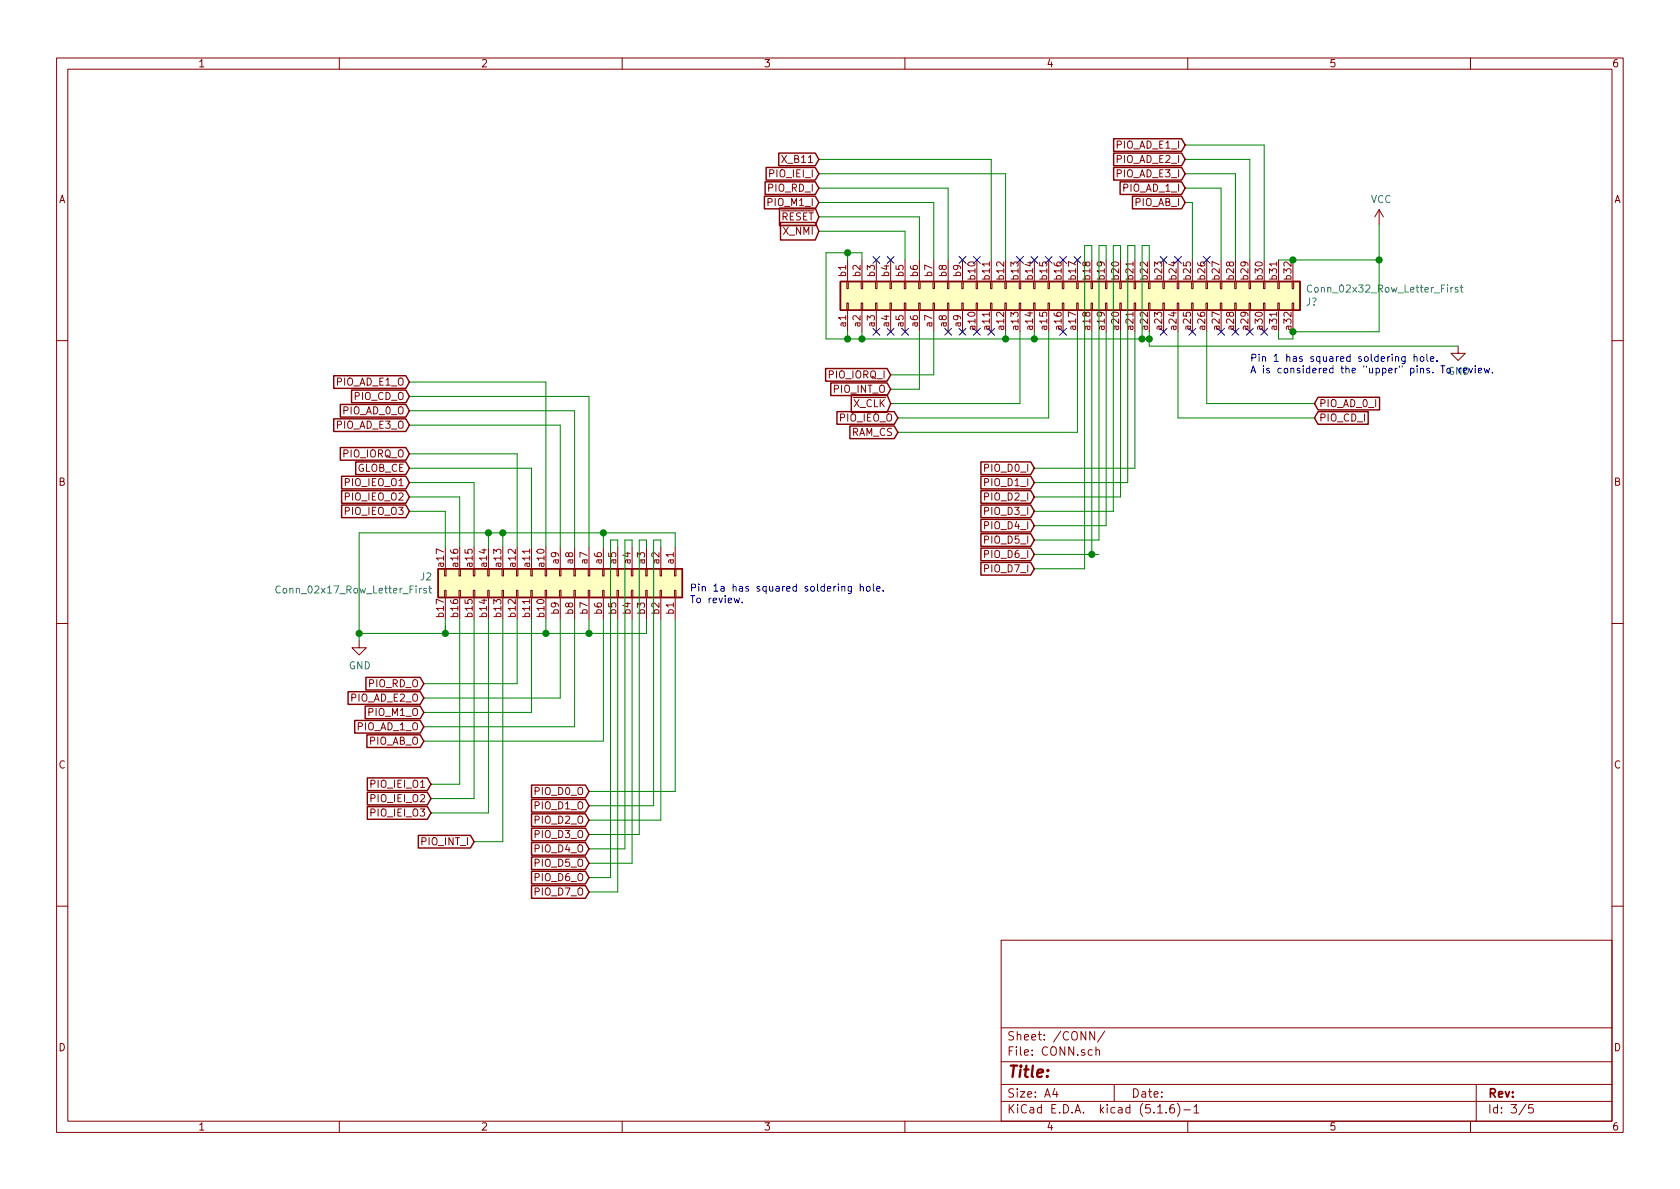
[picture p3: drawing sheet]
EESchema Schematic File Version 4
EELAYER 30 0
EELAYER END
$Descr A4 11693 8268
encoding utf-8
Sheet 3 5
Title ""
Date ""
Rev ""
Comp ""
Comment1 ""
Comment2 ""
Comment3 ""
Comment4 ""
$EndDescr
Text Notes 8700 2600 0    50   ~ 0
Pin 1 has squared soldering hole.\nA is considered the "upper" pins. To review.
Text GLabel 6250 3000 0    50   Input ~ 0
RAM_CS
Text GLabel 5700 1500 0    50   Input ~ 0
~RESET
Text Notes 4800 4200 0    50   ~ 0
Pin 1a has squared soldering hole.\nTo review.
Text GLabel 2950 4950 0    50   Input ~ 0
PIO_M1_O
Wire Wire Line
	3700 4300 3700 4950
Wire Wire Line
	3700 4950 2950 4950
$Comp
L power:VCC #PWR02
U 1 1
P 9600 1550
F 0 "#PWR02" H 9600 1400 50  0001 C CNN
F 1 "VCC" H 9615 1723 50  0000 C CNN
F 2 "" H 9600 1550 50  0001 C CNN
F 3 "" H 9600 1550 50  0001 C CNN
	1    9600 1550
	1    0    0    -1  
$EndComp
Text GLabel 2950 5150 0    50   Input ~ 0
PIO_AB_O
Wire Wire Line
	4200 5150 2950 5150
Text GLabel 2850 2750 0    50   Input ~ 0
PIO_CD_O
Text GLabel 5700 1600 0    50   Input ~ 0
~X_NMI
Text GLabel 6200 2800 0    50   Input ~ 0
~X_CLK
Text GLabel 4100 5500 0    50   Input ~ 0
PIO_D0_O
Text GLabel 4100 5600 0    50   Input ~ 0
PIO_D1_O
Text GLabel 4100 5700 0    50   Input ~ 0
PIO_D2_O
Text GLabel 4100 5800 0    50   Input ~ 0
PIO_D3_O
Text GLabel 4100 5900 0    50   Input ~ 0
PIO_D4_O
Text GLabel 4100 6000 0    50   Input ~ 0
PIO_D5_O
Text GLabel 4100 6100 0    50   Input ~ 0
PIO_D6_O
Text GLabel 4100 6200 0    50   Input ~ 0
PIO_D7_O
Wire Wire Line
	4700 4300 4700 5500
Wire Wire Line
	4700 5500 4100 5500
Wire Wire Line
	4600 3800 4600 3750
Wire Wire Line
	4550 3750 4550 5600
Wire Wire Line
	4550 5600 4100 5600
Wire Wire Line
	4600 4300 4600 5700
Wire Wire Line
	4600 5700 4100 5700
Wire Wire Line
	4500 3800 4500 3750
Wire Wire Line
	4450 3750 4450 5800
Wire Wire Line
	4450 5800 4100 5800
Wire Wire Line
	4100 5900 4350 5900
Wire Wire Line
	4350 5900 4350 3750
Wire Wire Line
	4400 3750 4400 3800
Wire Wire Line
	4400 4300 4400 6000
Wire Wire Line
	4400 6000 4100 6000
Wire Wire Line
	4300 3800 4300 3750
Wire Wire Line
	4250 3750 4250 6100
Wire Wire Line
	4250 6100 4100 6100
Wire Wire Line
	4100 6200 4300 6200
Wire Wire Line
	4300 6200 4300 4300
Text GLabel 7200 3450 0    50   Input ~ 0
PIO_D2_I
Text GLabel 7200 3650 0    50   Input ~ 0
PIO_D4_I
Text GLabel 7200 3750 0    50   Input ~ 0
PIO_D5_I
Text GLabel 7200 3850 0    50   Input ~ 0
PIO_D6_I
Text GLabel 7200 3950 0    50   Input ~ 0
PIO_D7_I
Wire Wire Line
	7200 3650 7700 3650
Wire Wire Line
	7200 3750 7650 3750
Wire Wire Line
	7200 3950 7550 3950
Text GLabel 6200 2600 0    50   Input ~ 0
PIO_IORQ_I
Text GLabel 5700 1300 0    50   Input ~ 0
PIO_RD_I
Text GLabel 2850 3150 0    50   Input ~ 0
PIO_IORQ_O
Wire Wire Line
	3600 3150 2850 3150
Text GLabel 2950 4750 0    50   Input ~ 0
PIO_RD_O
Wire Wire Line
	3600 4300 3600 4750
Wire Wire Line
	3600 4750 2950 4750
Text GLabel 5700 1200 0    50   Input ~ 0
PIO_IEI_I
Text GLabel 3000 5450 0    50   Input ~ 0
PIO_IEI_O1
Text GLabel 3000 5550 0    50   Input ~ 0
PIO_IEI_O2
Text GLabel 3000 5650 0    50   Input ~ 0
PIO_IEI_O3
Wire Wire Line
	3000 5450 3200 5450
Wire Wire Line
	3200 4300 3200 5450
Wire Wire Line
	3300 5550 3300 4300
Wire Wire Line
	3000 5550 3300 5550
Wire Wire Line
	3400 4300 3400 5650
Wire Wire Line
	3000 5650 3400 5650
Wire Wire Line
	2850 3550 3100 3550
Text GLabel 2850 3350 0    50   Input ~ 0
PIO_IEO_O1
Text GLabel 2850 3450 0    50   Input ~ 0
PIO_IEO_O2
Text GLabel 2850 3550 0    50   Input ~ 0
PIO_IEO_O3
Wire Wire Line
	3300 3800 3300 3350
Wire Wire Line
	2850 3350 3300 3350
Wire Wire Line
	3200 3800 3200 3450
Wire Wire Line
	2850 3450 3200 3450
Wire Wire Line
	3100 3800 3100 3550
Text GLabel 6250 2900 0    50   Input ~ 0
PIO_IEO_O
Text GLabel 3300 5850 0    50   Input ~ 0
PIO_INT_I
Wire Wire Line
	3500 4300 3500 5850
Wire Wire Line
	3500 5850 3300 5850
Text GLabel 2950 5050 0    50   Input ~ 0
PIO_AD_1_O
Text GLabel 2850 2850 0    50   Input ~ 0
PIO_AD_0_O
Wire Wire Line
	4000 4300 4000 5050
Text GLabel 9150 2800 2    50   Input ~ 0
PIO_AD_0_I
Text GLabel 8250 1300 0    50   Input ~ 0
PIO_AD_1_I
Text GLabel 2850 2650 0    50   Input ~ 0
PIO_AD_E1_O
Text GLabel 2850 2950 0    50   Input ~ 0
PIO_AD_E3_O
Text GLabel 8250 1000 0    50   Input ~ 0
PIO_AD_E1_I
Text GLabel 8250 1200 0    50   Input ~ 0
PIO_AD_E3_I
Text GLabel 8250 1100 0    50   Input ~ 0
PIO_AD_E2_I
Wire Wire Line
	8800 1000 8250 1000
Wire Wire Line
	6500 1400 5700 1400
Text GLabel 5700 1400 0    50   Input ~ 0
PIO_M1_I
Text GLabel 6200 2700 0    50   Input ~ 0
PIO_INT_O
$Comp
L power:GND #PWR?
U 1 1
P 2500 4450
F 0 "#PWR?" H 2500 4200 50  0001 C CNN
F 1 "GND" H 2505 4277 50  0000 C CNN
F 2 "" H 2500 4450 50  0001 C CNN
F 3 "" H 2500 4450 50  0001 C CNN
	1    2500 4450
	1    0    0    -1  
$EndComp
Wire Wire Line
	4300 3750 4250 3750
Wire Wire Line
	4350 3750 4400 3750
Wire Wire Line
	4500 3750 4450 3750
Wire Wire Line
	4600 3750 4550 3750
Wire Wire Line
	4700 3800 4700 3700
Wire Wire Line
	4700 3700 4200 3700
Wire Wire Line
	2500 3700 2500 4400
Wire Wire Line
	4500 4300 4500 4400
Wire Wire Line
	4500 4400 4100 4400
Connection ~ 2500 4400
Wire Wire Line
	2500 4400 2500 4450
Wire Wire Line
	4200 3800 4200 3700
Connection ~ 4200 3700
Wire Wire Line
	4100 4300 4100 4400
Connection ~ 4100 4400
Wire Wire Line
	4100 4400 3800 4400
Wire Wire Line
	4200 3700 3500 3700
Wire Wire Line
	3800 4300 3800 4400
Connection ~ 3800 4400
Wire Wire Line
	3800 4400 3100 4400
Wire Wire Line
	3500 3800 3500 3700
Connection ~ 3500 3700
Wire Wire Line
	3500 3700 3400 3700
Wire Wire Line
	3400 3800 3400 3700
Connection ~ 3400 3700
Wire Wire Line
	3400 3700 2500 3700
$Comp
L Connector_Generic:Conn_02x17_Row_Letter_First J2
U 1 1
P 3900 4000
F 0 "J2" V 3904 3112 50  0000 R CNN
F 1 "Conn_02x17_Row_Letter_First" V 3995 3112 50  0000 R CNN
F 2 "" H 3900 4000 50  0001 C CNN
F 3 "~" H 3900 4000 50  0001 C CNN
	1    3900 4000
	0    1    1    0   
$EndComp
Connection ~ 3100 4400
Wire Wire Line
	3100 4400 2500 4400
Text GLabel 2850 3250 0    50   Input ~ 0
GLOB_CE
Wire Wire Line
	3700 3800 3700 3250
Wire Wire Line
	3700 3250 2850 3250
Wire Wire Line
	7900 1700 7900 1800
Wire Wire Line
	7850 1700 7900 1700
Wire Wire Line
	7800 1700 7800 1800
Wire Wire Line
	7750 1700 7800 1700
Wire Wire Line
	7700 1700 7700 1800
Wire Wire Line
	7650 1700 7700 1700
Wire Wire Line
	7600 1700 7600 1800
Wire Wire Line
	7550 1700 7600 1700
Wire Wire Line
	7500 3000 7500 2300
Wire Wire Line
	7100 2800 7100 2300
Wire Wire Line
	6500 2300 6500 2600
Wire Wire Line
	6400 2300 6400 2700
Wire Wire Line
	6300 1800 6300 1600
$Comp
L Connector_Generic:Conn_02x32_Row_Letter_First J?
U 1 1
P 7400 2100
F 0 "J?" V 7404 412 50  0000 R CNN
F 1 "Conn_02x32_Row_Letter_First" V 7495 412 50  0000 R CNN
F 2 "" H 7400 2100 50  0001 C CNN
F 3 "~" H 7400 2100 50  0001 C CNN
	1    7400 2100
	0    -1   -1   0   
$EndComp
Wire Wire Line
	5700 1600 6300 1600
Wire Wire Line
	6200 2700 6400 2700
Wire Wire Line
	5700 1200 7000 1200
Wire Wire Line
	6200 2800 7100 2800
Wire Wire Line
	7300 2900 7300 2300
Wire Wire Line
	6250 2900 7300 2900
Wire Wire Line
	6250 3000 7500 3000
Wire Wire Line
	8300 1400 8250 1400
Text GLabel 9150 2900 2    50   Input ~ 0
PIO_CD_I
Text GLabel 8250 1400 0    50   Input ~ 0
PIO_AB_I
Wire Wire Line
	7200 3450 7800 3450
Text GLabel 7200 3550 0    50   Input ~ 0
PIO_D3_I
Text GLabel 7200 3350 0    50   Input ~ 0
PIO_D1_I
Text GLabel 7200 3250 0    50   Input ~ 0
PIO_D0_I
Wire Wire Line
	7650 3850 7600 3850
Wire Wire Line
	7200 3550 7750 3550
Wire Wire Line
	7200 3350 7850 3350
Wire Wire Line
	7200 3250 7900 3250
Wire Wire Line
	7750 1700 7750 3550
Connection ~ 7600 3850
Wire Wire Line
	7200 3850 7600 3850
Wire Wire Line
	7700 2300 7700 3650
Wire Wire Line
	7650 1700 7650 3750
Wire Wire Line
	7550 1700 7550 3950
Wire Wire Line
	7600 2300 7600 3850
Wire Wire Line
	7800 2300 7800 3450
Wire Wire Line
	7850 1700 7850 3350
Wire Wire Line
	7900 2300 7900 3250
Wire Wire Line
	8300 1400 8300 1800
Wire Wire Line
	8500 1300 8500 1800
Wire Wire Line
	8600 1200 8250 1200
Wire Wire Line
	8600 1200 8600 1800
Wire Wire Line
	8250 1100 8700 1100
Wire Wire Line
	8700 1100 8700 1800
Wire Wire Line
	8800 1000 8800 1800
Wire Wire Line
	7000 1200 7000 1800
Wire Wire Line
	5700 1300 6600 1300
Wire Wire Line
	6600 1300 6600 1800
Wire Wire Line
	6500 1400 6500 1800
Wire Wire Line
	5700 1500 6400 1500
Wire Wire Line
	6400 1500 6400 1800
Wire Wire Line
	8400 2300 8400 2800
Wire Wire Line
	8400 2800 9150 2800
Wire Wire Line
	8200 2300 8200 2900
Wire Wire Line
	8200 2900 9150 2900
Wire Wire Line
	8900 1800 9000 1800
Wire Wire Line
	9000 1800 9600 1800
Wire Wire Line
	9600 1800 9600 1550
Connection ~ 9000 1800
Wire Wire Line
	8900 2300 8900 2350
Wire Wire Line
	8900 2350 9000 2350
Wire Wire Line
	9000 2350 9000 2300
Wire Wire Line
	9000 2300 9600 2300
Wire Wire Line
	9600 2300 9600 1800
Connection ~ 9000 2300
Connection ~ 9600 1800
NoConn ~ 8800 2300
NoConn ~ 8700 2300
NoConn ~ 8600 2300
NoConn ~ 8500 2300
NoConn ~ 8300 2300
NoConn ~ 8100 2300
Wire Wire Line
	8000 1800 8000 1700
Wire Wire Line
	8000 1700 7950 1700
Wire Wire Line
	7950 1700 7950 2350
Wire Wire Line
	7950 2350 8000 2350
Wire Wire Line
	8000 2350 8000 2300
$Comp
L power:GND #PWR?
U 1 1
P 10150 2400
F 0 "#PWR?" H 10150 2150 50  0001 C CNN
F 1 "GND" H 10155 2227 50  0000 C CNN
F 2 "" H 10150 2400 50  0001 C CNN
F 3 "" H 10150 2400 50  0001 C CNN
	1    10150 2400
	1    0    0    -1  
$EndComp
Wire Wire Line
	8000 2350 8000 2400
Wire Wire Line
	8000 2400 10150 2400
Connection ~ 8000 2350
Wire Wire Line
	7000 2300 7000 2350
Wire Wire Line
	7000 2350 7200 2350
Connection ~ 7950 2350
Wire Wire Line
	7200 2300 7200 2350
Connection ~ 7200 2350
Wire Wire Line
	7200 2350 7950 2350
NoConn ~ 7400 2300
Wire Wire Line
	7000 2350 6000 2350
Wire Wire Line
	6000 2350 6000 2300
Connection ~ 7000 2350
Wire Wire Line
	6000 2350 5900 2350
Wire Wire Line
	5900 2350 5900 2300
Connection ~ 6000 2350
Wire Wire Line
	6000 1800 6000 1750
Wire Wire Line
	6000 1750 5900 1750
Wire Wire Line
	5900 1750 5900 1800
Wire Wire Line
	5900 1750 5750 1750
Wire Wire Line
	5750 1750 5750 2350
Wire Wire Line
	5750 2350 5900 2350
Connection ~ 5900 1750
Connection ~ 5900 2350
NoConn ~ 6100 2300
NoConn ~ 6200 2300
NoConn ~ 6300 2300
NoConn ~ 6600 2300
NoConn ~ 6700 2300
NoConn ~ 6800 2300
NoConn ~ 6900 2300
NoConn ~ 6100 1800
NoConn ~ 6200 1800
NoConn ~ 6700 1800
NoConn ~ 6800 1800
NoConn ~ 7100 1800
NoConn ~ 7200 1800
NoConn ~ 7300 1800
NoConn ~ 7400 1800
NoConn ~ 7500 1800
NoConn ~ 8100 1800
NoConn ~ 8200 1800
Wire Wire Line
	8250 1300 8500 1300
NoConn ~ 8400 1800
Text GLabel 5700 1100 0    50   Input ~ 0
X_B11
Wire Wire Line
	5700 1100 6900 1100
Wire Wire Line
	6900 1100 6900 1800
Wire Wire Line
	6200 2600 6500 2600
Wire Wire Line
	3600 3150 3600 3800
Wire Wire Line
	4000 2850 4000 3800
Wire Wire Line
	4000 2850 2850 2850
Wire Wire Line
	2950 5050 4000 5050
Wire Wire Line
	4100 2750 2850 2750
Wire Wire Line
	4100 2750 4100 3800
Wire Wire Line
	3800 2650 2850 2650
Wire Wire Line
	3800 2650 3800 3800
Wire Wire Line
	2850 2950 3900 2950
Wire Wire Line
	3900 2950 3900 3800
Wire Wire Line
	3100 4350 3100 4400
Wire Wire Line
	4200 4300 4200 5150
Wire Wire Line
	3100 4300 3100 4400
Text GLabel 2950 4850 0    50   Input ~ 0
PIO_AD_E2_O
Wire Wire Line
	3900 4300 3900 4850
Wire Wire Line
	3900 4850 2950 4850
$EndSCHEMATC
